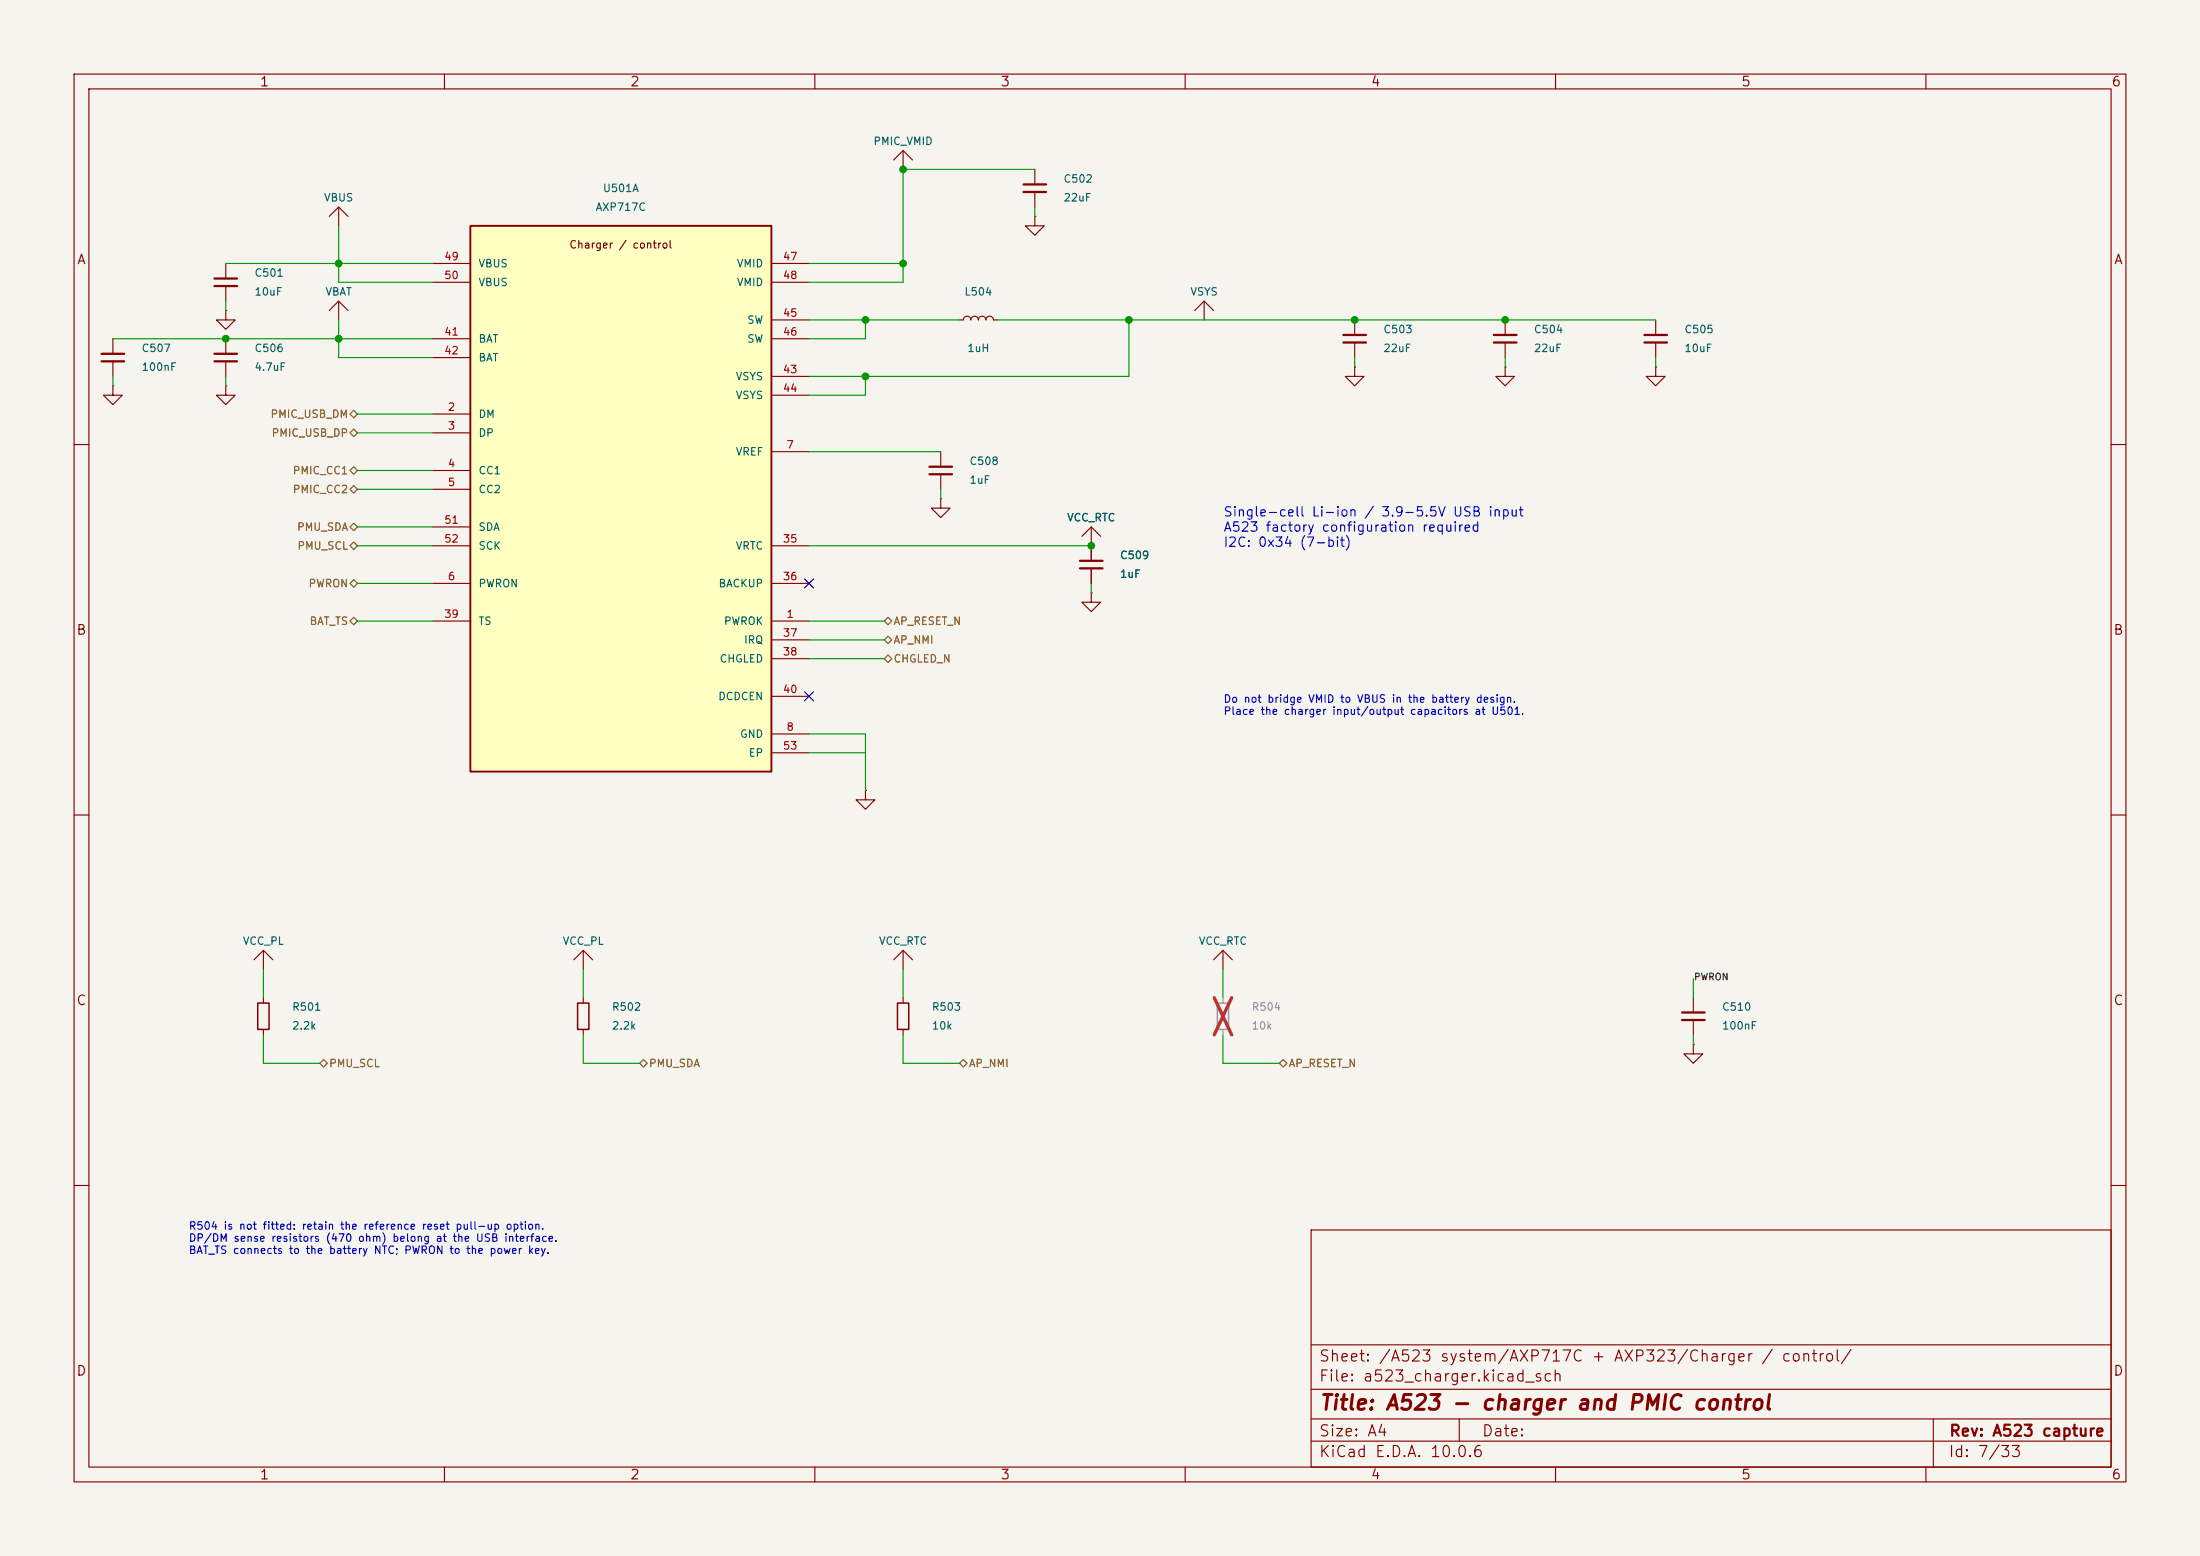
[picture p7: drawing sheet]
<svg xmlns="http://www.w3.org/2000/svg" width="297mm" height="210mm" viewBox="0 0 297 210" stroke-linecap="round" stroke-linejoin="round" font-family="sans-serif">
<path d="M0 0h297v210h-297z" fill="#f5f4ef" stroke="#f5f4ef" stroke-width=".14"/>
<g fill="none" stroke="#840000" stroke-width=".15">
<path d="M10 10h277v190h-277zM12 12h273v186h-273zM60 10v2M110 10v2M160 10v2M210 10v2M260 10v2M120.6 21.6l1.3-1.3 1.3 1.3M121.9 20.3v2.6M139.7 29.2v1.3h1.3l-1.3 1.3-1.3-1.3h1.3M139.7 29.2h.1M139.7 22.9v2"/>
<path d="M139.7 25.9v2M15.2 45.7v2.1M15.2 48.8v2M129.5 43.2h.5a.51 .51 0 0 1 .6-.5 .51 .51 0 0 1 .5 .5 .51 .51 0 0 1 .5-.5 .51 .51 0 0 1 .5 .5 .51 .51 0 0 1 .5-.5 .51 .51 0 0 1 .5 .5 .51 .51 0 0 1 .5-.5 .51 .51 0 0 1 .5 .5h.5M161.3 41.9l1.3-1.3 1.2 1.3M162.6 40.6v2.6M182.9 49.5v1.3h1.2l-1.2 1.3-1.3-1.3h1.3M182.9 49.5h.1M182.9 43.2v2M182.9 46.2v2.1M203.2 49.5v1.3h1.3l-1.3 1.3-1.3-1.3h1.3M203.2 49.5h.1"/>
<path d="M10 60h2M127 67.3v1.3h1.3l-1.3 1.3-1.3-1.3h1.3M127 67.3h.1M127 61v2M127 64v2M147.3 73.7v2M147.3 76.7v2M285 60h2M147.3 80v1.3h1.3l-1.3 1.3-1.3-1.3h1.3M147.3 80h.1M10 110h2M285 110h2"/>
<path d="M10 160h2M177 166h108v32h-108zM285 160h2M60 198v2M110 198v2M160 198v2M177 194.5h108M177 191.5h108M177 187.5h108M177 181.5h108M197 191.5v3M210 198v2"/>
<path d="M260 198v2M261 191.5v6.5"/>
</g>
<path d="M138.2 24.9h3M138.2 25.9h3M13.7 47.8h3.1M13.7 48.8h3.1M181.4 45.2h3M181.4 46.2h3M125.5 63h3M125.5 64h3M145.8 75.7h3M145.8 76.7h3" fill="none" stroke="#840000" stroke-width=".3"/>
<path d="M63.5 30.5h40.6v73.6h-40.6z" fill="#ffffc2"/>
<path d="M63.5 30.5h40.6v73.6h-40.6z" fill="none" stroke="#840000" stroke-width=".25"/>
<g fill="none" stroke="#840000" stroke-width=".15">
<path d="M30.5 35.6v2M30.5 38.6v2M44.4 29.2l1.3-1.3 1.3 1.3M45.7 27.9v2.6M58.4 35.6h5.1M58.4 38.1h5.1M104.1 35.6h5.1M104.1 38.1h5.1M15.2 52.1v1.2h1.3l-1.3 1.3-1.2-1.3h1.2M15.2 52.1h.1M30.5 52.1v1.2h1.2l-1.2 1.3-1.3-1.3h1.3M30.5 52.1h.1"/>
<path d="M30.5 41.9v1.3h1.2l-1.2 1.3-1.3-1.3h1.3M30.5 41.9h.1M30.5 45.7v2.1M30.5 48.8v2M44.4 41.9l1.3-1.3 1.3 1.3M45.7 40.6v2.6M58.4 55.9h5.1M58.4 58.4h5.1M58.4 45.7h5.1M58.4 48.3h5.1M104.1 45.7h5.1M104.1 50.8h5.1"/>
<path d="M104.1 53.3h5.1M104.1 43.2h5.1M203.2 43.2v2M203.2 46.2v2.1M223.5 49.5v1.3h1.3l-1.3 1.3-1.3-1.3h1.3M223.5 49.5h.1M223.5 43.2v2M223.5 46.2v2.1M58.4 63.5h5.1M58.4 66h5.1M58.4 78.7h5.1M58.4 73.7h5.1"/>
<path d="M58.4 71.1h5.1M104.1 78.7h5.1M104.1 61h5.1M104.1 73.7h5.1M146 72.4l1.3-1.3 1.3 1.3M147.3 71.1v4.6M147.3 76.7v2M58.4 83.8h5.1M104.1 83.8h5.1M104.1 99.1h5.1M104.1 86.4h5.1M104.1 88.9h5.1"/>
<path d="M104.1 94h5.1M104.1 101.6h5.1M116.8 106.7v1.3h1.3l-1.3 1.2-1.2-1.2h1.2M116.8 106.7h.1M34.3 129.5l1.3-1.2 1.2 1.2M35.6 128.3v2.5M35.6 134.6v.8M35.6 138.9v.8M77.5 129.5l1.2-1.2 1.3 1.2M78.7 128.3v2.5M78.7 134.6v.8M78.7 138.9v.8"/>
<path d="M120.6 129.5l1.3-1.2 1.3 1.2M121.9 128.3v2.5M121.9 134.6v.8M121.9 138.9v.8M163.8 129.5l1.3-1.2 1.3 1.2M165.1 128.3v2.5M228.6 134.6v2.1M228.6 137.7v2M228.6 141v1.2h1.3l-1.3 1.3-1.3-1.3h1.3M228.6 141h.1"/>
</g>
<path d="M29 37.6h3M29 38.6h3M29 47.8h3M29 48.8h3M201.7 45.2h3M201.7 46.2h3M222 45.2h3M222 46.2h3M227.1 136.7h3M227.1 137.7h3" fill="none" stroke="#840000" stroke-width=".3"/>
<path d="M164.3 135.4h1.6v3.5h-1.6z" fill="none" stroke="#9c9b98" stroke-width=".2"/>
<path d="M165.1 134.6v.8M165.1 138.9v.8" fill="none" stroke="#9c9b98" stroke-width=".15"/>
<path d="M163.9 134.7l2.4 5M166.3 134.7l-2.4 5" fill="none" stroke="#e12e31" stroke-width=".46"/>
<path d="M34.8 135.4h1.5v3.5h-1.5zM78 135.4h1.5v3.5h-1.5zM121.2 135.4h1.5v3.5h-1.5z" fill="none" stroke="#840000" stroke-width=".2"/>
<g fill="none" stroke="#725600" stroke-width=".15">
<path d="M47.2 58.4l.6-.5 .5 .5-.5 .5zM47.2 55.9l.6-.5 .5 .5-.5 .5zM47.2 63.5l.6-.5 .5 .5-.5 .5zM47.2 71.1l.6-.5 .5 .5-.5 .5zM47.2 73.7l.6-.5 .5 .5-.5 .5zM47.2 78.7l.6-.5 .5 .5-.5 .5zM47.2 66l.6-.5 .5 .5-.5 .5zM47.2 83.8l.6-.5 .5 .5-.5 .5zM119.4 86.4l.5-.5 .5 .5-.5 .5zM119.4 88.9l.5-.5 .5 .5-.5 .5zM119.4 83.8l.5-.5 .5 .5-.5 .5zM43.2 143.5l.5-.5 .5 .5-.5 .5z"/>
<path d="M86.4 143.5l.5-.5 .5 .5-.5 .5zM129.5 143.5l.5-.5 .6 .5-.6 .5zM172.7 143.5l.5-.5 .5 .5-.5 .5z"/>
</g>
<g fill="none" stroke="#009600" stroke-width=".15">
<path d="M30.5 35.6h27.9M45.7 30.5v7.6h12.7M109.2 35.6h12.7M139.7 22.9h-17.8v15.2h-12.7M139.7 27.9v1.3M15.2 50.8v1.3M15.2 45.7h43.2M30.5 40.6v1.3M30.5 50.8v1.3M45.7 43.2v5.1h12.7M48.3 58.4h10.1M48.3 55.9h10.1"/>
<path d="M109.2 43.2h20.3M116.8 43.2v2.5h-7.6M116.8 50.8v2.5h-7.6M134.6 43.2h88.9M152.4 43.2v7.6h-43.2M182.9 48.3v1.2M203.2 48.3v1.2M223.5 48.3v1.2M48.3 71.1h10.1M48.3 66h10.1M48.3 73.7h10.1M48.3 78.7h10.1"/>
<path d="M48.3 63.5h10.1M109.2 73.7h38.1M109.2 61h17.8M127 66v1.3M147.3 78.7v1.3M48.3 83.8h10.1M109.2 83.8h10.2M109.2 99.1h7.6v7.6M109.2 88.9h10.2M109.2 86.4h10.2M109.2 101.6h7.6M35.6 139.7v3.8h7.6"/>
<path d="M35.6 130.8v3.8M78.7 139.7v3.8h7.7M78.7 130.8v3.8M121.9 139.7v3.8h7.6M121.9 130.8v3.8M165.1 130.8v3.8M165.1 139.7v3.8h7.6M228.6 132.1v2.5M228.6 139.7v1.3"/>
</g>
<path d="M108.6 78.1l1.2 1.2M109.8 78.1l-1.2 1.2M108.6 93.4l1.2 1.2M109.8 93.4l-1.2 1.2" fill="none" stroke="#000084" stroke-width=".15"/>
<g fill="#009600" stroke="#009600" stroke-width=".14">
<circle cx="121.9" cy="22.9" r=".46"/>
<circle cx="121.9" cy="35.6" r=".46"/>
<circle cx="147.3" cy="73.7" r=".46"/>
<circle cx="116.8" cy="50.8" r=".46"/>
<circle cx="152.4" cy="43.2" r=".46"/>
<circle cx="45.7" cy="35.6" r=".46"/>
<circle cx="116.8" cy="43.2" r=".46"/>
<circle cx="45.7" cy="45.7" r=".46"/>
<circle cx="30.5" cy="45.7" r=".46"/>
<circle cx="182.9" cy="43.2" r=".46"/>
<circle cx="203.2" cy="43.2" r=".46"/>
</g>
<text font-size="2" fill="#840000" x="178" y="190.8">Title: A523 - charger and PMIC control</text>
<g font-size="1.5" fill="#840000">
<text x="178" y="184.1">Sheet: /A523 system/AXP717C + AXP323/Charger / control/</text>
<text x="178" y="186.8">File: a523_charger.kicad_sch</text>
<text x="178" y="197">KiCad E.D.A. 10.0.6</text>
<text x="178" y="194.2">Size: A4</text>
<text x="200" y="194.2">Date:</text>
<text x="263" y="197">Id: 7/33</text>
<text x="263" y="194.2">Rev: A523 capture</text>
</g>
<g font-size="1.3" fill="#840000">
<text x="35" y="12">1</text>
<text x="85" y="12">2</text>
<text x="135" y="12">3</text>
<text x="185" y="12">4</text>
<text x="235" y="12">5</text>
<text x="285" y="12">6</text>
<text x="10.3" y="36">A</text>
<text x="285.3" y="36">A</text>
<text x="10.2" y="86">B</text>
<text x="285.2" y="86">B</text>
<text x="10.2" y="136">C</text>
<text x="285.2" y="136">C</text>
<text x="10.2" y="186">D</text>
<text x="285.2" y="186">D</text>
<text x="35" y="200">1</text>
<text x="85" y="200">2</text>
<text x="135" y="200">3</text>
<text x="185" y="200">4</text>
<text x="235" y="200">5</text>
<text x="285" y="200">6</text>
</g>
<g font-size="1.3" fill="#0000c2">
<text x="165.1" y="70">Single-cell Li-ion / 3.9-5.5V USB input</text>
<text x="165.1" y="72.1">A523 factory configuration required</text>
<text x="165.1" y="74.1">I2C: 0x34 (7-bit)</text>
</g>
<g font-size="1" fill="#006464">
<text x="117.8" y="19.8">PMIC_VMID</text>
<text x="43.7" y="27.4">VBUS</text>
<text x="80.3" y="28.7">AXP717C</text>
<text x="81.3" y="26.2">U501A</text>
<text x="143.5" y="24.9">C502</text>
<text x="143.5" y="27.4">22uF</text>
<text x="34.3" y="37.6">C501</text>
<text x="34.3" y="40.1">10uF</text>
<text x="43.9" y="40.1">VBAT</text>
<text x="64.5" y="36.3">VBUS</text>
<text x="64.5" y="38.9">VBUS</text>
<text x="99.4" y="36.3">VMID</text>
<text x="99.4" y="38.9">VMID</text>
<text x="130.1" y="40.1">L504</text>
<text x="160.6" y="40.1">VSYS</text>
<text x="19" y="47.8">C507</text>
<text x="34.3" y="47.8">C506</text>
<text x="64.5" y="46.5">BAT</text>
<text x="100.8" y="43.9">SW</text>
<text x="100.8" y="46.5">SW</text>
<text x="130.5" y="47.8">1uH</text>
<text x="186.7" y="45.2">C503</text>
<text x="186.7" y="47.8">22uF</text>
<text x="207" y="45.2">C504</text>
<text x="207" y="47.8">22uF</text>
<text x="227.3" y="45.2">C505</text>
<text x="227.3" y="47.8">10uF</text>
<text x="19" y="50.3">100nF</text>
<text x="34.3" y="50.3">4.7uF</text>
<text x="64.5" y="49">BAT</text>
<text x="99.2" y="51.6">VSYS</text>
<text x="64.5" y="56.6">DM</text>
<text x="64.5" y="59.2">DP</text>
<text x="99.2" y="54.1">VSYS</text>
<text x="64.5" y="64.3">CC1</text>
<text x="99.2" y="61.7">VREF</text>
<text x="130.8" y="63">C508</text>
<text x="130.8" y="65.5">1uF</text>
<text x="64.5" y="66.8">CC2</text>
<text x="64.5" y="71.9">SDA</text>
<text x="144" y="70.6">VCC_RTC</text>
<text x="64.5" y="74.4">SCK</text>
<text x="99.2" y="74.4">VRTC</text>
<text x="151.1" y="75.7">C509</text>
<text x="64.5" y="79.5">PWRON</text>
<text x="96.9" y="79.5">BACKUP</text>
<text x="151.1" y="78.2">1uF</text>
<text x="64.5" y="84.6">TS</text>
<text x="97.1" y="89.7">CHGLED</text>
<text x="97.6" y="84.6">PWROK</text>
<text x="100.4" y="87.1">IRQ</text>
<text x="96.9" y="94.7">DCDCEN</text>
<text x="99.8" y="99.8">GND</text>
<text x="101" y="102.4">EP</text>
<text x="32.7" y="127.8">VCC_PL</text>
<text x="75.9" y="127.8">VCC_PL</text>
<text x="118.6" y="127.8">VCC_RTC</text>
<text x="161.8" y="127.8">VCC_RTC</text>
<text x="39.4" y="136.7">R501</text>
<text x="82.5" y="136.7">R502</text>
<text x="125.7" y="136.7">R503</text>
<text x="232.4" y="136.7">C510</text>
<text x="39.4" y="139.2">2.2k</text>
<text x="82.5" y="139.2">2.2k</text>
<text x="125.7" y="139.2">10k</text>
<text x="232.4" y="139.2">100nF</text>
</g>
<g font-size="1" fill="#a90000">
<text x="59.9" y="35.4">49</text>
<text x="105.6" y="35.4">47</text>
<text x="59.9" y="37.9">50</text>
<text x="105.6" y="37.9">48</text>
<text x="59.9" y="45.5">41</text>
<text x="105.6" y="43">45</text>
<text x="105.6" y="45.5">46</text>
<text x="59.9" y="48.1">42</text>
<text x="105.6" y="50.6">43</text>
<text x="105.6" y="53.2">44</text>
<text x="60.4" y="55.7">2</text>
<text x="60.4" y="58.2">3</text>
<text x="60.4" y="63.3">4</text>
<text x="60.4" y="65.9">5</text>
<text x="106.1" y="60.8">7</text>
<text x="59.9" y="70.9">51</text>
<text x="59.9" y="73.5">52</text>
<text x="105.6" y="73.5">35</text>
<text x="59.9" y="83.6">39</text>
<text x="60.4" y="78.6">6</text>
<text x="105.6" y="78.6">36</text>
<text x="106.1" y="83.6">1</text>
<text x="105.6" y="86.2">37</text>
<text x="105.6" y="88.7">38</text>
<text x="105.6" y="93.8">40</text>
<text x="105.6" y="101.4">53</text>
<text x="106.1" y="98.9">8</text>
</g>
<text font-size="1" fill="#840000" x="76.8" y="33.8">Charger / control</text>
<g font-size="1" fill="#725600">
<text x="36.4" y="56.6">PMIC_USB_DM</text>
<text x="36.6" y="59.2">PMIC_USB_DP</text>
<text x="39.4" y="64.3">PMIC_CC1</text>
<text x="39.4" y="66.8">PMIC_CC2</text>
<text x="40" y="71.9">PMU_SDA</text>
<text x="40.1" y="74.4">PMU_SCL</text>
<text x="41.6" y="79.5">PWRON</text>
<text x="41.7" y="84.6">BAT_TS</text>
<text x="120.5" y="87.1">AP_NMI</text>
<text x="120.5" y="89.7">CHGLED_N</text>
<text x="120.5" y="84.6">AP_RESET_N</text>
<text x="44.3" y="144.3">PMU_SCL</text>
<text x="87.5" y="144.3">PMU_SDA</text>
<text x="130.7" y="144.3">AP_NMI</text>
<text x="173.9" y="144.3">AP_RESET_N</text>
</g>
<g font-size="1" fill="#0000c2">
<text x="165.1" y="95.1">Do not bridge VMID to VBUS in the battery design.</text>
<text x="165.1" y="96.7">Place the charger input/output capacitors at U501.</text>
<text x="25.4" y="166.2">R504 is not fitted: retain the reference reset pull-up option.</text>
<text x="25.4" y="167.8">DP/DM sense resistors (470 ohm) belong at the USB interface.</text>
<text x="25.4" y="169.5">BAT_TS connects to the battery NTC; PWRON to the power key.</text>
</g>
<g font-size="1" fill="#939391">
<text x="168.9" y="136.7">R504</text>
<text x="168.9" y="139.2">10k</text>
</g>
<text font-size=".9" fill="#0f0f0f" x="228.6" y="132.5">PWRON</text>
</svg>
